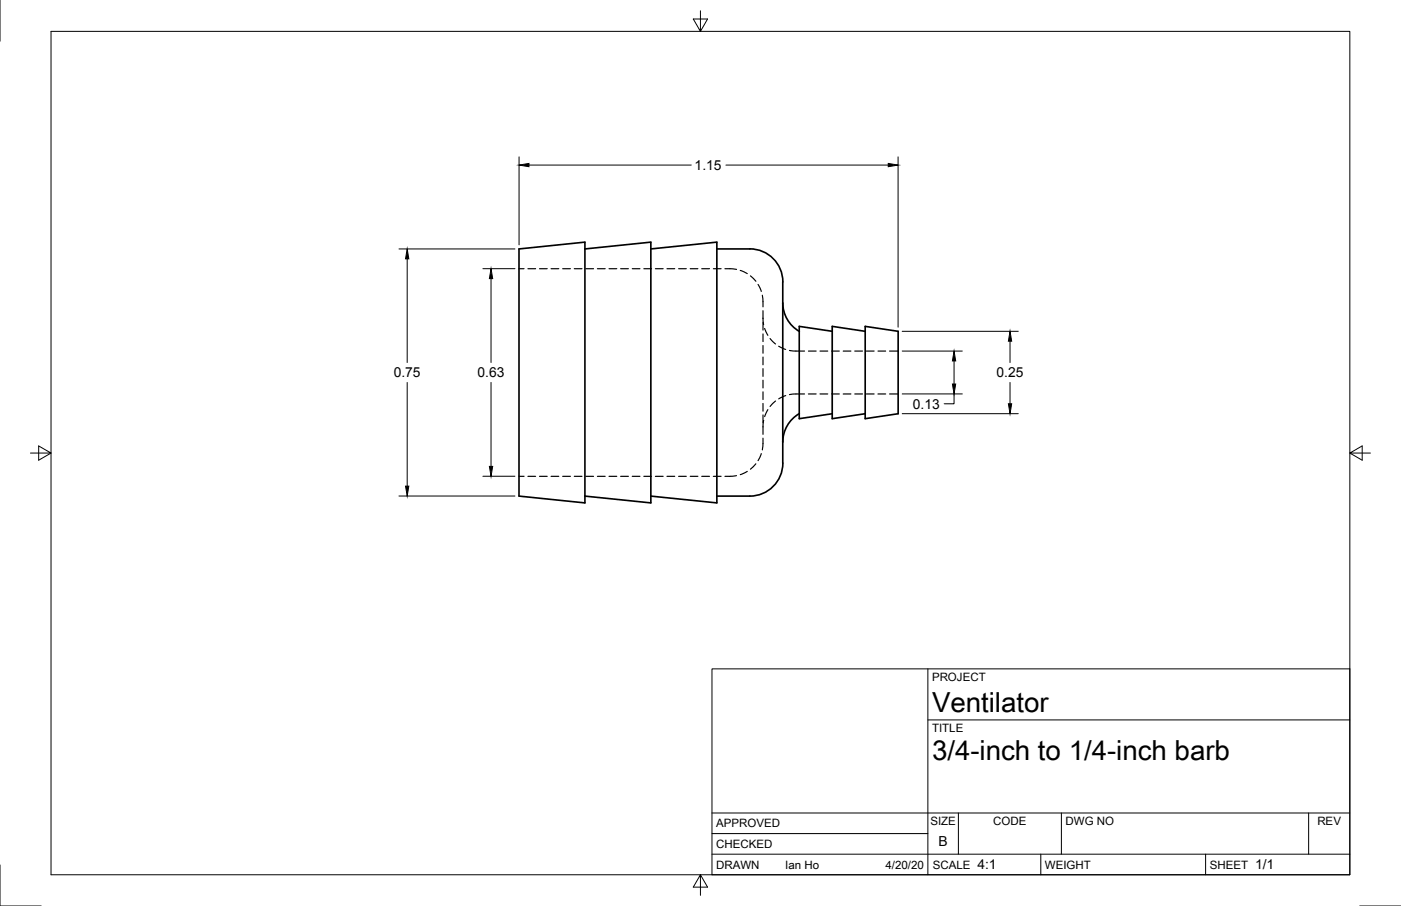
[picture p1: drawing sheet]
<svg xmlns="http://www.w3.org/2000/svg" width="432mm" height="279mm" viewBox="0 0 432 279" stroke-linecap="round" stroke-linejoin="round" font-family="sans-serif">
<!-- layer: Visible -->
<path d="M160 76.8l20.3-2.1v80.4l-20.3-2.1zM180.3 76.8l20.3-2.1v80.4l-20.3-2.1M200.6 76.8l20.3-2.1v80.4l-20.3-2.1M220.9 76.8h10.2a10.5 10.5 0 0 1 10.2 12.1v51.9a10.5 10.5 0 0 1-10.2 12.2h-10.2M241.3 93.4a10.2 10.2 0 0 0 5 8.8M256.5 102.2l-10.2-1.6v28.5l10.2-1.5M266.7 100.6l10.1 1.6v25.4l-10.1 1.5zM266.7 102.2l-10.2-1.6v28.5l10.2-1.5M246.3 127.6a10.2 10.2 0 0 0-5 8.8" fill="none" stroke="#000" stroke-width=".51"/>
<!-- layer: Hidden -->
<g fill="none" stroke="#000" stroke-width=".36">
<path d="M160 82.9h1.5M162.7 82.9h2.4M166.3 82.9h2.4M169.8 82.9h2.4M173.4 82.9h2.4M177 82.9h2.4M180.6 82.9h2.3M184.1 82.9h2.4M187.7 82.9h2.4M191.3 82.9h2.4M194.9 82.9h2.3M198.4 82.9h2.4"/>
<path d="M202 82.9h2.4M205.6 82.9h2.4M209.1 82.9h2.4M212.7 82.9h2.4M216.3 82.9h2.4M219.9 82.9h2.3M223.4 82.9l3.6 .2M228.2 83.4l2.1 1M231.3 85.1l1.7 1.6M233.6 87.7l1 2.2M234.9 91l.3 3.6M235.2 99.4v2.4"/>
<path d="M235.2 95.8v2.4M235.2 98.1l.2 2M235.2 117.3v2.4M235.2 113.7v2.4M235.2 110.1v2.4M235.2 106.6v2.3M235.2 103v2.3M235.7 101.3l1 2.1M237.3 104.4l1.7 1.7M240 106.8l2.1 1M243.3 108.1l4.7 .2M249.2 108.3h2.3"/>
<path d="M252.7 108.3h2.4M256.3 108.3h2.4M259.9 108.3h2.4M263.4 108.3h2.4M267 108.3h2.4M270.6 108.3h2.4M274.2 108.3h2.6M234.6 139.9l-1 2.1M235.2 135.1l-.3 3.6M235.2 131.6v2.3M235.2 128v2.4M235.2 124.4v2.4"/>
<path d="M235.2 120.8v2.4M235.4 129.6l-.2 2.1M236.7 126.3l-1 2.2M239 123.7l-1.7 1.6M242.2 122l-2.2 1M248 121.5l-4.7 .2M249.2 121.5h2.3M252.7 121.5h2.4M256.3 121.5h2.4M259.9 121.5h2.4M263.4 121.5h2.4M267 121.5h2.4"/>
<path d="M270.6 121.5h2.4M274.2 121.5h2.6M160 146.9h1.5M162.7 146.9h2.4M166.3 146.9h2.4M169.8 146.9h2.4M173.4 146.9h2.4M177 146.9h2.4M180.6 146.9h2.3M184.1 146.9h2.4M187.7 146.9h2.4M191.3 146.9h2.4"/>
<path d="M194.9 146.9h2.3M198.4 146.9h2.4M202 146.9h2.4M205.6 146.9h2.4M209.1 146.9h2.4M212.7 146.9h2.4M216.3 146.9h2.4M219.9 146.9h2.3M227 146.7l-3.6 .2M230.3 145.4l-2.1 1M233 143l-1.7 1.7"/>
</g>
<!-- layer: Border -->
<path d="M0 0v12.7M15.7 9.7h400.3v260.1h-400.3zM215.9 3.3v6.4l-2.2-3.8h4.4l-2.2 3.8M9.4 139.7h6.3l-3.8-2.2v4.4l3.8-2.2M416 139.7l3.8 2.2v-4.4l-3.8 2.2h6.4M0 266.7v12.7h12.7M215.9 269.8l2.2 3.8h-4.4l2.2-3.8v6.3M419.1 279.4h12.7" fill="none" stroke="#000" stroke-width=".31"/>
<!-- layer: Titleblock -->
<path d="M219.4 206.3h196.6v63.5h-196.6zM286 206.3v63.5M286 222h130M219.4 257.1h66.6M219.4 250.7h196.6M295.4 250.7v12.7M327.1 250.7v12.7M403.3 250.7v12.7M219.4 263.4h196.6M320.8 263.4v6.4M371.6 263.4v6.4" fill="none" stroke="#000" stroke-width=".31"/>
<!-- layer: Dimensions -->
<g fill="none" stroke="#000" stroke-width=".31">
<path d="M160 48.4v27.1M163 50.9h50M223.7 50.9h50.1M276.8 48.4v52.5M123 76.8h35.7M125.5 79.8v32M148.8 82.9h9.9M151.3 85.9v25.9M125.5 117.9v32M151.3 117.9v25.9M278.1 108.3h18.5M278.1 102.2h35.7"/>
<path d="M294 111.3v7.1M311.3 105.2v6.6M311.3 117.9v6.6M278.1 121.5h18.5M278.1 127.6h35.7M294 121.5v3h-3M123 153h35.7M148.8 146.9h9.9"/>
</g>
<path d="M160 50.9l3-.5v1zM273.8 50.4l3 .5-3 .5zM125.5 76.8l.5 3h-1zM151.3 82.9l.5 3h-1zM294 108.3l.6 3h-1.1zM293.5 118.4h1.1l-.6 3.1zM311.3 102.2l.5 3h-1zM310.8 124.5h1l-.5 3.1zM125 149.9h1l-.5 3.1zM150.8 143.8h1l-.5 3.1z" fill="#000" stroke="#000" stroke-width=".31"/>
<g font-size="8.5">
<text x="287.3" y="219.5">Ventilator</text>
<text x="287.3" y="234.5">3/4-inch to 1/4-inch barb</text>
</g>
<g font-size="4.3">
<text x="214.1" y="52.4">1.15</text>
<text x="121.3" y="116.4">0.75</text>
<text x="147.2" y="116.4">0.63</text>
<text x="307.1" y="116.4">0.25</text>
<text x="281.4" y="126">0.13</text>
<text x="289.3" y="261">B</text>
<text x="301.2" y="268.1">4:1</text>
<text x="386.8" y="268.1">1/1</text>
</g>
<g font-size="3.5">
<text x="287.3" y="210.1">PROJECT</text>
<text x="287.3" y="225.8">TITLE</text>
<text x="220.7" y="255.2">APPROVED</text>
<text x="286.7" y="254.5">SIZE</text>
<text x="306.1" y="254.5">CODE</text>
<text x="328.4" y="254.5">DWG NO</text>
<text x="406" y="254.5">REV</text>
<text x="220.7" y="261.5">CHECKED</text>
<text x="220.7" y="267.9">DRAWN</text>
<text x="242" y="267.9">Ian Ho</text>
<text x="272.9" y="267.9">4/20/20</text>
<text x="287.5" y="267.9">SCALE</text>
<text x="322.1" y="267.9">WEIGHT</text>
<text x="372.9" y="267.9">SHEET</text>
</g>
</svg>
